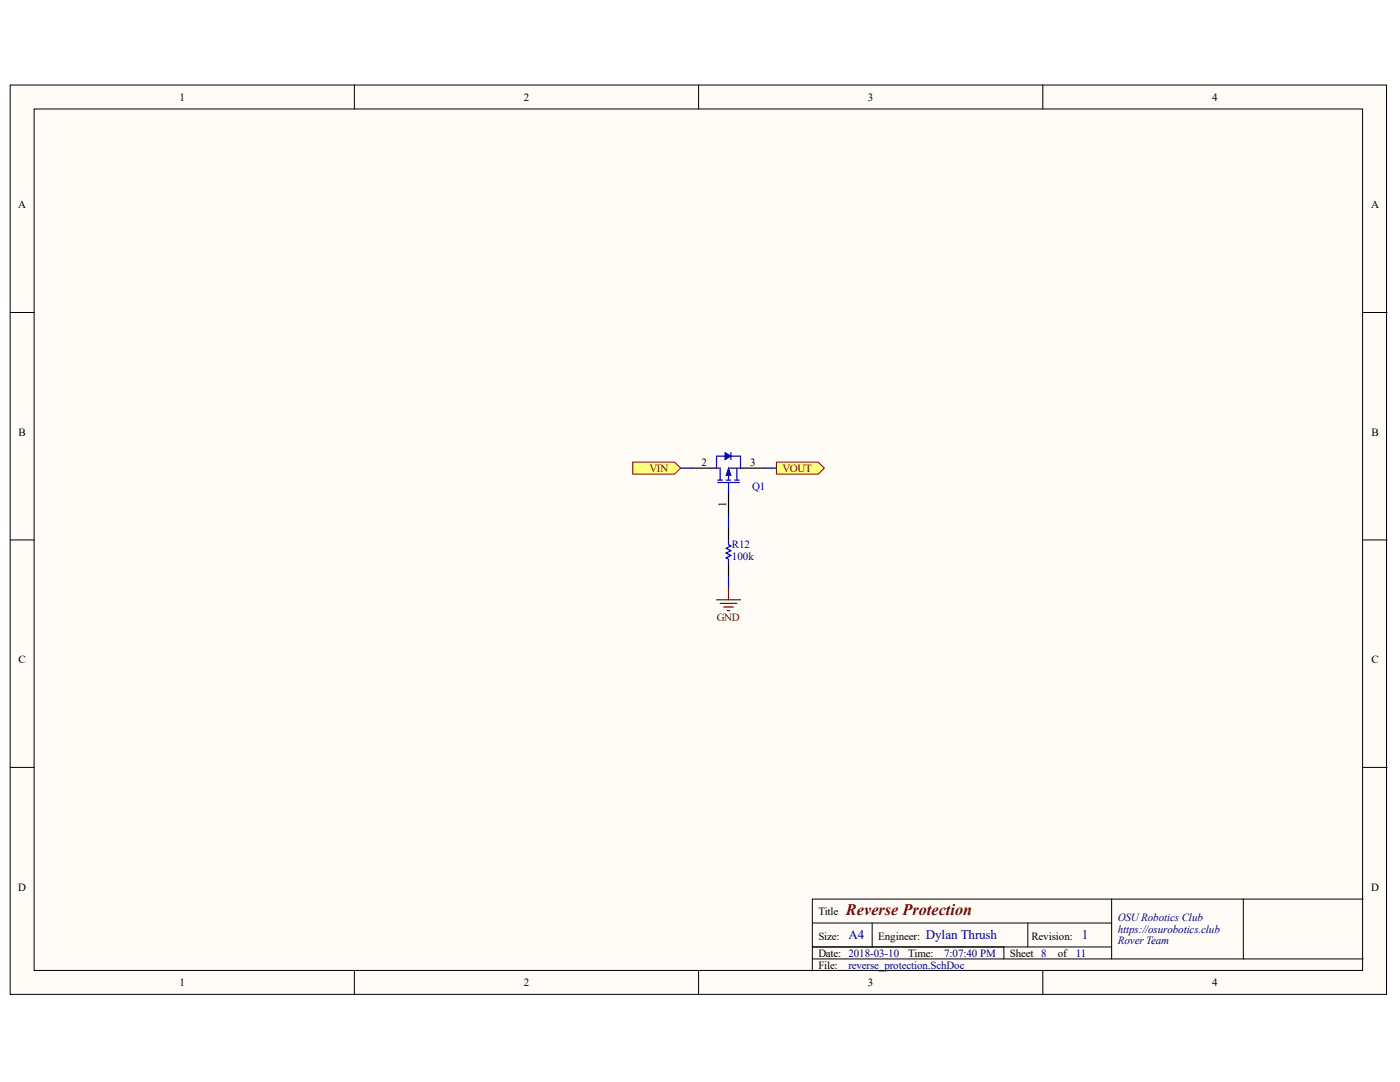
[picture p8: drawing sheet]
<svg xmlns="http://www.w3.org/2000/svg" width="279mm" height="216mm" viewBox="0 0 279 216" stroke-linecap="round" stroke-linejoin="round" font-family="sans-serif">
<g fill="#fffcf8" stroke="#000" stroke-width=".2">
<path d="M2 17h274.7v181.4h-274.7z"/>
<path d="M6.8 21.7h265.1v171.9h-265.1z"/>
</g>
<g fill="none" stroke="#000" stroke-width=".2">
<path d="M70.7 17v4.7M139.4 17v4.7M208.1 17v4.7M2 62.4h4.8M272 62.4h4.8M2 107.7h4.8M272 107.7h4.8M2 153.1h4.8M272 153.1h4.8M221.9 179.4v11.9M248.1 179.4h-86v14.3M272 179.4h-23.9v11.9"/>
<path d="M70.7 193.7v4.8M139.4 193.7v4.8M162.1 184.2h59.8M162.1 191.3h109.9M162.1 189h59.8M174.1 184.2v4.8M200.3 189v2.3M205.1 184.2v4.8M208.1 193.7v4.8"/>
</g>
<path d="M138.2 93.4h4.8M145.4 98.2v4.8M147.8 93.4h4.8M145.4 105.4v2.3M145.4 112.5v2.4" fill="none" stroke="#000" stroke-width=".24"/>
<path d="M143.2 96.3h4.3M143.2 95.8h1M144.7 91h-1.7v2.4h.7v2.4M144.9 95.8h1M145.4 96.3v1.9M145.9 91h1.9v2.4h-2.4v2.4M145.9 90.3v1.4M146.6 95.8h.9M147.1 93.4v2.4M145.4 107.7v1l.5 .2-1 .5 1 .5-1 .5 1 .4-1 .5 .5 .3v.9" fill="none" stroke="#00f" stroke-width=".24"/>
<g fill="#00f" stroke="#00f" stroke-width=".2">
<path d="M145.4 93.4l.5 1.4h-1z"/>
<path d="M144.7 90.3l1.2 .7-1.2 .7z"/>
</g>
<g fill="#ffff80" stroke="#800000" stroke-width=".2">
<path d="M126.3 92.2h8.3l1.2 1.2-1.2 1.2h-8.3z" fill-rule="evenodd"/>
<path d="M154.9 92.2h8.4l1.2 1.2-1.2 1.2h-8.4z" fill-rule="evenodd"/>
</g>
<path d="M135.8 93.4h2.4M152.6 93.4h2.3M145.4 103v2.4M145.4 114.9v2.4" fill="none" stroke="#000080" stroke-width=".24"/>
<path d="M143 119.7h4.8M145.4 117.3v2.4M143.7 120.4h3.4M144.4 121.1h1.9M145.2 121.8h.4" fill="none" stroke="#800000" stroke-width=".24"/>
<text font-size="3.2" fill="#800000" x="168.8" y="182.5">Reverse Protection</text>
<g font-size="2.6" fill="#000080">
<text x="169.3" y="187.4">A4</text>
<text x="184.8" y="187.4">Dylan Thrush</text>
<text x="215.9" y="187.4">1</text>
</g>
<g font-size="2.2">
<text x="35.8" y="20.1">1</text>
<text x="104.6" y="20.1">2</text>
<text x="173.2" y="20.1">3</text>
<text x="241.9" y="20.1">4</text>
<text x="3.6" y="41.6">A</text>
<text x="273.6" y="41.6">A</text>
<text x="3.7" y="87">B</text>
<text x="273.7" y="87">B</text>
<text x="140" y="93">2</text>
<text x="149.7" y="93">3</text>
<text x="144.9" y="101.2" transform="rotate(-90 144.9 101.2)">1</text>
<text x="3.7" y="132.3">C</text>
<text x="273.7" y="132.3">C</text>
<text x="3.6" y="177.7">D</text>
<text x="273.6" y="177.7">D</text>
<text x="163.3" y="182.5">Title</text>
<text x="163.3" y="187.5">Size:</text>
<text x="163.3" y="190.9">Date: 2018-03-10</text>
<text x="175.2" y="187.5">Engineer:</text>
<text x="181.2" y="190.9">Time:</text>
<text x="201.5" y="190.9">Sheet 8</text>
<text x="205.8" y="187.5">Revision:</text>
<text x="211.1" y="190.9">of</text>
<text x="35.8" y="196.8">1</text>
<text x="104.6" y="196.8">2</text>
<text x="163.3" y="193.3">File:</text>
<text x="173.2" y="196.8">3</text>
<text x="241.9" y="196.8">4</text>
</g>
<g font-size="2.2" fill="#800000">
<text x="129.6" y="94.1">VIN</text>
<text x="156.1" y="94.1">VOUT</text>
<text x="143" y="124">GND</text>
</g>
<g font-size="2.2" fill="#000080">
<text x="150.1" y="97.7">Q1</text>
<text x="146.1" y="109.4">R12</text>
<text x="146.1" y="111.8">100k</text>
<text x="223.1" y="183.7">OSURobotics Club</text>
<text x="188.4" y="190.9">7:07:40 PM</text>
<text x="214.7" y="190.9">11</text>
<text x="223.1" y="186.1">https://osurobotics.club</text>
<text x="223.1" y="188.5">Rover Team</text>
<text x="169.3" y="193.3">reverse_protection.SchDoc</text>
</g>
</svg>
